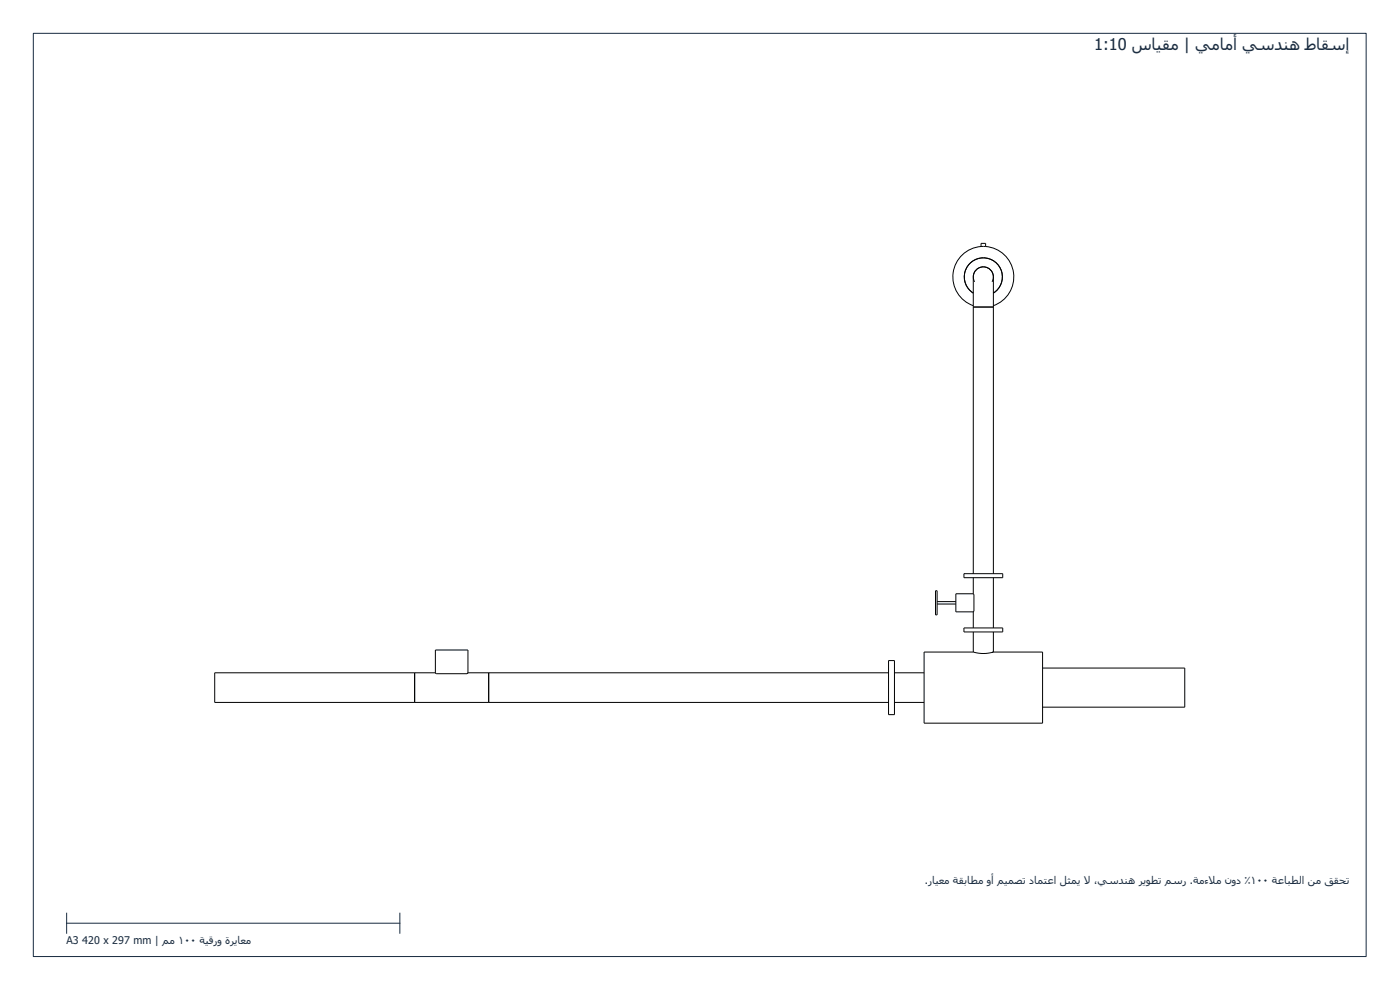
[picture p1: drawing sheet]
<svg xmlns="http://www.w3.org/2000/svg" width="420mm" height="297mm" viewBox="0 0 420 297" stroke-linecap="round" stroke-linejoin="round" font-family="sans-serif">
<path d="M10 10h400v277h-400zM20 277h100M20 274v6M120 274v6" fill="none" stroke="#182b40" stroke-width=".3"/>
<g fill="none" stroke="#000" stroke-width=".3">
<path d="M294.4 74a9.1 9.1 0 0 0-8.4 7.9 9.1 9.1 0 0 0 6.1 9.8M294.4 74h1.4M294.4 74v-1h1.4v1M295.8 74a9.1 9.1 0 0 1 8.4 7.9 9.1 9.1 0 0 1-6.1 9.8M292.1 92.1v-7.9a3.1 3.1 0 0 1 2.4-4 3.1 3.1 0 0 1 3.6 2.9v9M292.1 92.1h6M292.1 87.9a5.7 5.7 0 0 1-1.3-8.5 5.7 5.7 0 0 1 8.6 0 5.7 5.7 0 0 1-1.3 8.5M292.1 92.1v80M292.5 84.6a3 3 0 0 1 2.6-4.5 3 3 0 0 1 2.6 4.5M298.1 92.1v80M280.8 177.3h.4v7.2h-.4zM289.3 172.1h11.6v1.2h-11.6z"/>
<path d="M292.1 178.2l.1 .1M292.1 178.2l.2 .2v5l-.2 .2M292.1 178.2h-5.2v5.4h5.2M292.1 173.3v4.9M298.1 173.3v15.1M266.7 198.2h1.7v16.2h-1.7zM281.2 181.2h5.7M281.2 180.5h5.7M289.3 188.4h11.6v1.2h-11.6zM292.1 195.6h-14.8v21.4h35.6v-21.4h-14.8M292.1 195.6l.8 .2a10.6 10.6 0 0 0 5.2-.2M292.1 183.6v4.8"/>
<path d="M292.1 189.6v6M292.2 183.4l-.1 .2M298.1 195.6l-.4 .1M298.1 189.6v6M124.4 201.9v8.9M130.7 201.9l.2 .2h9.3M130.7 201.9l.1 .1M130.7 201.9v-6.9h9.7v6.9M130.7 201.9h-66.3v8.9h202.3M140.3 202l-.1 .1M140.4 201.9l-.2 .2M140.4 201.9l-.1 .1"/>
<path d="M140.4 201.9h126.3M146.7 201.9v8.9M268.4 210.8h8.9M268.4 201.9h8.9M312.9 200.4h42.7v11.8h-42.7"/>
</g>
<text font-size="4.9" fill="#182b40" x="328.4" y="14.9">1:10 سایقم | يمامأ يسدنھ طاقسإ</text>
<g font-size="3.2" fill="#182b40">
<text x="277.6" y="265.2">.رایعم ةقباطم وأ میمصت دامتعا لثمي ل ،يسدنھ ريوطت مسر .ةمءلم نود ٪١٠٠ ةعابطلا نم ققحت</text>
<text x="325.3" y="265.2">ا</text>
<text x="362.7" y="265.2">ا</text>
<text x="20" y="283.2">A3</text>
<text x="24.7" y="283.2">420 x 297 mm | مم ١٠٠ ةیقرو ةرياعم</text>
</g>
</svg>
